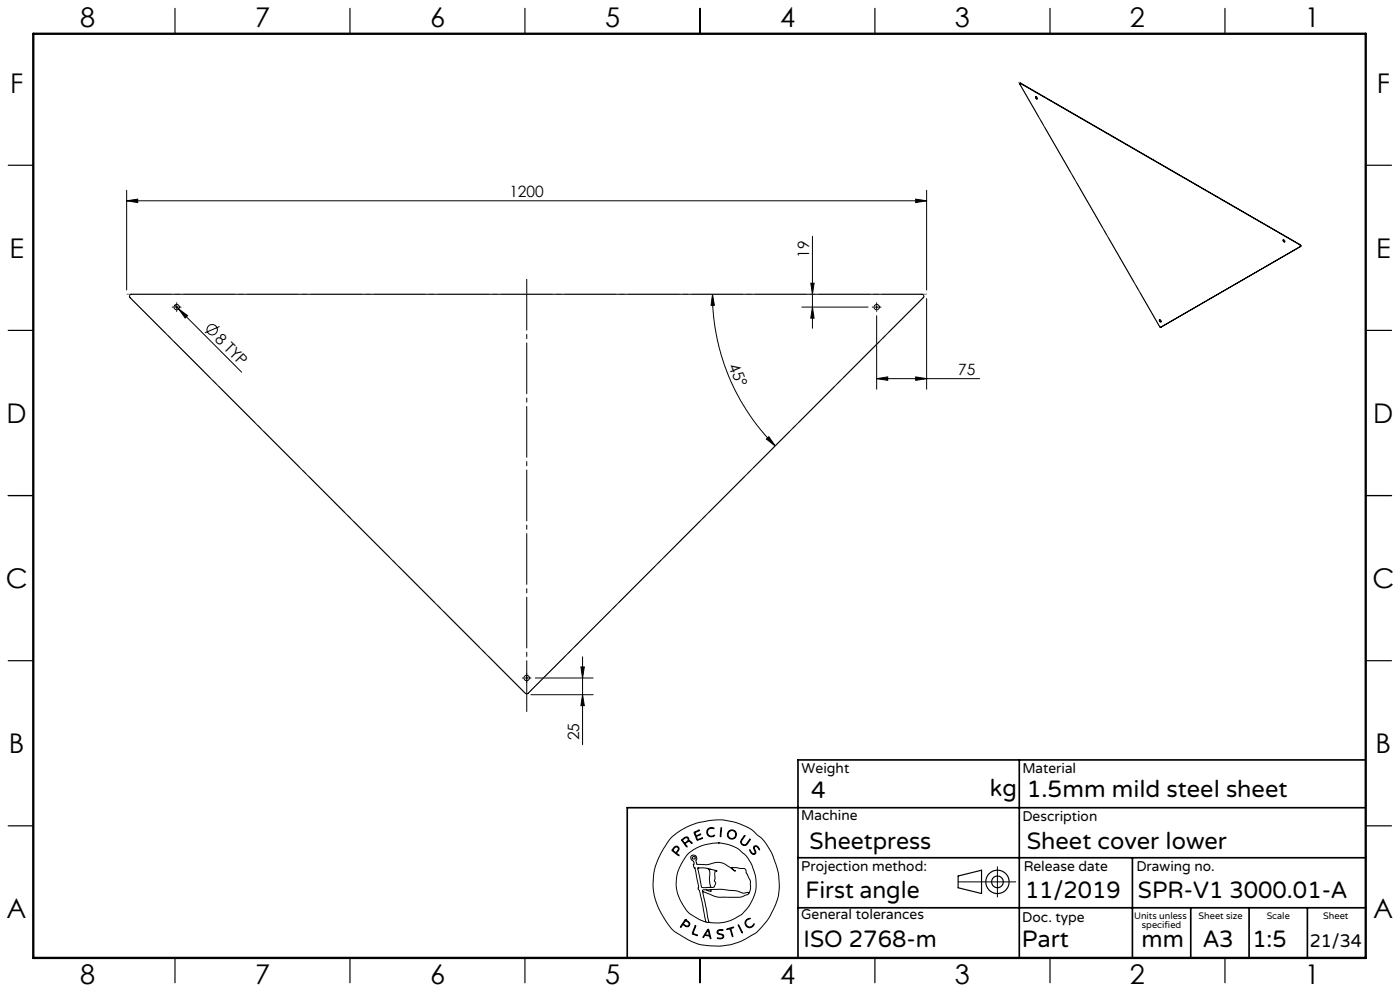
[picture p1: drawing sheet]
<svg xmlns="http://www.w3.org/2000/svg" width="420mm" height="297mm" viewBox="0 0 420 297" stroke-linecap="round" stroke-linejoin="round" font-family="sans-serif">
<g fill="none" stroke="#000" stroke-width=".3">
<path d="M306.1 25h-.2l.1 .3 41.9 72.6 .3 .2M306.1 25l83.9 48.4M306.2 24.9l-.2 .1M306.2 24.9l-.1 .1M306.2 24.9l83.9 48.4M310.7 29l.4 .2a.26 .26 0 0 1 .1 .3 .26 .26 0 0 1-.3 .1zM310.8 29v.3l.4 .3M38 57v29.9M274.7 59.7l3.3 .5-3.3 .5zM278 57v29.9M38 60.2l3.3-.5v1zM38 60.2h240"/>
<path d="M243.7 70.8v27.6M385 71.9l.3 .1a.25 .25 0 0 1 .2 .4 .25 .25 0 0 1-.4 .1zM385 71.8l.1 .4 .3 .3M390 73.4l.2 .4M390.1 73.3l.1 .5M390.1 73.3l-.1 .1M390.2 73.8l-42 24.3M39 88.4l.4-.2h237.1a.6 .6 0 0 1 .6 .4 .6 .6 0 0 1-.1 .6l-118.6 118.6-.4 .2-.3-.1-118.7-118.7-.2-.5zM51.7 92h.3M52.4 91.5l1.2 1.1M52.5 92h1M53 90.7v.3"/>
<path d="M53 91.5v1.1M53 93.1v.2M53.6 92.6l2.7 2-.7 .7zM53.6 92.6l18.9 18.9M54 92h.3M65.9 97.9l-4.4 1.9M213.7 88.2l.6 3.3h-1zM213.7 88.2a64.1 64.1 0 0 0 18.9 45.4M240.6 92h19.8M243.2 84.9h1l-.5 3.3zM243.7 92l.5 3.4h-1zM261.7 92h.3"/>
<path d="M262.5 92h1M263 94.6v22.1M263 90.7v.3M263 91.5v1.1M263 93.1v.2M264 92h.3M278 89.5v27.2M347.8 95.8l.4 .2a.26 .26 0 0 1 .2 .4 .26 .26 0 0 1-.4 0zM347.9 95.8v.4l.4 .2M348.3 98l-.1 .1M263 113.5l3.3-.5v1zM263 113.5h30.9"/>
<path d="M274.7 113l3.3 .5-3.3 .5zM229.9 131.6l.7-.7 2 2.7zM174.3 199.9h1l-.5 3.3zM174.8 196.8v26.4M156.7 203.2h.3M157.5 203.2h1M158 201.9v.3M158 202.7v1M158 204.2v.3M159 203.2h.3M159.3 208.2h18.6M160.6 203.2h17.3"/>
<path d="M174.8 208.2l.5 3.3h-1zM201.3 251.1l2.8-2.2 4.5-2.1 4.8-1 3.2-.1 3.7 .7 3.3 1.2 2 1.1 2.8 2.4 1.5 1.8 1.8 3.2 1.8 5.3 .3 3.5-.2 3-.8 2.8-1.7 3.7-1.8 2.5a16.5 16.5 0 0 1-6.7 5l-3.3 1.2-2.9 .4h-3.4l-2.9-.4-3.7-1.5-3.8-2.3-1.1-.9-1.2-1.6-2.3-3.7-1.2-2.8-.6-2.2-.3-3.1 .3-3.5 .9-3.2 2-4zM202 254.1l.7-.5 .6 .1 .4 .6-.1 .6a.64 .64 0 0 0-.3 1.1l.4 .5-1.7-1.2a.52 .52 0 0 1-.4-.5 .52 .52 0 0 1 .4-.6zM202.4 254l.4-.2 .5 .1 .2 .5-.2 .4a.73 .73 0 0 1-.7 .6 .73 .73 0 0 1-.7-.7zM204.5 251.6l1.1-.7h.6l.4 .3 .1 .8 .6 .2 .3 .5-.8-.5-.6 .2a.61 .61 0 0 0-.6 .5 .61 .61 0 0 0 .5 .7l-.1 .3-1.5-2zM204.8 251.7l.8-.6h.6l.2 .6-.5 .6a.52 .52 0 0 1-.6 .3 .52 .52 0 0 1-.4-.5zM208.2 249.4l1.7-.6-1 .5a.57 .57 0 0 0-.2 .9 .57 .57 0 0 0 .9 0l.6-.2-.8 .5a.46 .46 0 0 0-.5 .4 .46 .46 0 0 0 .3 .5l.1 .2 1.5-.5-1.7 .7zM212.3 248.5l.8-.5 1 .2 .1 .2-.9-.2-.7 .3-.3 .5v.7l.1 .4 .6 .4 1.3-.2a.53 .53 0 0 1-.3 .5 .53 .53 0 0 1-.5 0l-.9-.2-.4-.4-.2-1zM215.5 252.6l2.7 .4 3 1.2 2.3 1.9 .9 1.2 1.3 2.2 1.1 3.8-.1 3.5-.8 2.5a11.7 11.7 0 0 1-8.9 7.2l-2.6 .1-1.7-.2M215.5 252.6l-4.1 .6-3.4 1.5-2.1 1.8-2.1 3.5-.5 1.4-.4 2 .1 3 .9 2.9 2 3.4a9.1 9.1 0 0 0 4 2.9l1.9 .8M215.5 252.6h.1M216.3 248.1h.2v.6l-.2 1.9-.2 .2z"/>
<path d="M223.3 250.5l.1-.1 .1 .2-1.1 1.6 .2 .7 .7 .3a3.3 3.3 0 0 0 1.7-1.7v.2l-1 1.5-.4 .2-.7-.1-.6-.5-.1-.6zM224.9 254.7l.7 .9 .5 .3 .4-.3-.4-1.4 .2-.6h.9l.7 1-.1 .1-.9-1-.5 .1-.1 .4 .5 1.4-.6 .5-.9-.5zM299.2 259.8v9M205.6 275.6l-1.4 2-.1 .2h.2a.69 .69 0 0 1 .6-.6 .69 .69 0 0 1 .8 .4l.9 .1 .3-.9-1.3-1.2M205.6 275.6h.1M205.6 275.9l-.3 .5M205.7 275.9l1 .9-.1 .6-.6 .1a.7 .7 0 0 1-.9-.9l.2-.2M205.7 275.9h.1M208.5 277.5l.2-.1v.2l-.5 1.4a.56 .56 0 0 0-.2 .7 .56 .56 0 0 0 .7 .3l.5 .4-1.6-.6zM209.3 260.2l2.3-.1 3.1 .8 .4 .3a.35 .35 0 0 0-.5-.2 .35 .35 0 0 0-.1 .5v1.8l-.2 .7 .4 .8-.4 1-.5 .2h-2.6a.85 .85 0 0 1-.8-.2 .85 .85 0 0 1-.1-.9zM209.4 260.1h.1M210.8 267.2l1.9 9.2"/>
<path d="M210.8 267.2l3.7 1.5 1.3 .2h6.3l2.1-.8 .4-.3M211.8 276.4h.9M211.9 266.7h-1.1v.5M212.1 260.2a2.12 2.12 0 0 1 .8 2.7v1.9l.3 .9-.3 .2M212.3 278.6l.1-.1a4.3 4.3 0 0 1 .9 2.6v.2h-.2a.74 .74 0 0 0-.8-.8l-.2-.1a.82 .82 0 0 0-1.1 .6l-.1-.3zM212.3 278.9l.4 .9a.4 .4 0 0 1-.1 .6 .4 .4 0 0 1-.6-.2l-.4-.1zM212.4 278.9h.1M212.7 276.4h.1M213 260.6h.1M213.3 266.6l3.2-.1 4.2 .4 2.3 .8 1.1-.2a.3 .3 0 0 1 .4-.1 .3 .3 0 0 1 .1 .4M213.3 266.6v.6l-1.4-.5M213.3 266.6l-1.4 .1"/>
<path d="M215.3 278.9l.6-.3 1 .1v.2h-1.4l-.2 .6 .3 .2 1.4 .5 .1 .5-.2 .4-.6 .3-1.1-.2h1.1l.6-.5-.3-.5-1.4-.5-.1-.4zM218 278.4l2.1-.5-.8 .4 .5 2.4-.8-2.3-.8 .2zM221.5 277.2l1.2 2.2v.2zM221.5 277.1h.1M224 275.6l.7-.4 .3 .1-.8 .4-.4 .6v.6l.5 .7 .9 .2 .9-.9a.41 .41 0 0 1 .1 .5 .41 .41 0 0 1-.4 .2l-1 .5-.9-.5-.4-1.1zM224.6 267.8l.5-1.4v-2.3l-1.7-3.8-3.9-.3 .3 .5 .8 .6h-.1l-3.1-2.2-1.7-.5-3.6 .7-3-.1-.3-.9 .3-.8-.3-.7-.6-.3-.7 .1-.3 .4v.4l1 1.1-.1 1.4 .4 .5 1.1 5.4-.2 .8 .4 .4 .3 1.1 1.7 8.5M287.4 264.3h17.3"/>
<circle cx="53" cy="92.1" r=".8"/>
<circle cx="63.7" cy="98.8" r="1.56"/>
<circle cx="263" cy="92.1" r=".8"/>
<circle cx="158" cy="203.2" r=".81"/>
<circle cx="208.1" cy="257.1" r=".44"/>
<circle cx="219.5" cy="250.1" r="1.17"/>
<circle cx="219.6" cy="250.1" r="1.38"/>
</g>
<g fill="none" stroke="#000" stroke-width=".35">
<path d="M52.5 2.5v7.5M105 2.5v7.5M157.5 2.5v7.5M210 2.5v7.5M262.5 2.5v7.5M315 2.5v7.5M367.5 2.5v7.5M2.5 49.5h7.5M410 49.5h7.5M2.5 99h7.5M410 99h7.5M2.5 148.5h7.5"/>
<path d="M410 148.5h7.5M2.5 198h7.5M410 198h7.5M2.5 247.5h7.5M410 247.5h7.5M287.4 262.5l7.1-1.7v7l-7.1-1.7zM52.5 287v7.5M105 287v7.5M157.5 287v7.5M210 287v7.5M262.5 287v7.5M315 287v7.5"/>
<path d="M367.5 287v7.5"/>
<circle cx="299.2" cy="264.3" r="3.5"/>
<circle cx="299.2" cy="264.3" r="1.75"/>
</g>
<path d="M305.8 227.7v59.2M409.7 227.7h-170.3v59.2M239.4 257.1h170.3M339.7 257.1v29.9M409.7 242.1h-221.5v45M239.4 272.1h170.3M357.2 272.1v14.8M374.7 272.1v14.8M392.2 272.1v14.8" fill="none" stroke="#000" stroke-width=".5"/>
<path d="M10 10.1h399.7v277h-399.7z" fill="none" stroke="#000" stroke-width=".7"/>
<path d="M158 214.1v-131.2" fill="none" stroke="#000" stroke-width=".3" stroke-dasharray="15.2 1.3 1.3 1.3" stroke-dashoffset="-.9"/>
<path d="M38 88.2l120 120M158 208.2l120-120" fill="none" stroke="#808080" stroke-width=".3" stroke-dasharray="15.2 1.3 1.3 1.3" stroke-dashoffset="-1"/>
<path d="M278 88.2h-240" fill="none" stroke="#808080" stroke-width=".3" stroke-dasharray="15.2 1.3 1.3 1.3" stroke-dashoffset="1.9"/>
<path d="M305.6 24.7l42.5 73.5" fill="none" stroke="#808080" stroke-width=".3" stroke-dasharray="15.2 1.3 1.3 1.3" stroke-dashoffset="3.3"/>
<path d="M348.1 98.2l42.4-24.5" fill="none" stroke="#808080" stroke-width=".3" stroke-dasharray="15.2 1.3 1.3 1.3" stroke-dashoffset="2.2"/>
<path d="M390.5 73.7l-84.9-49" fill="none" stroke="#808080" stroke-width=".3" stroke-dasharray="15.2 1.3 1.3 1.3" stroke-dashoffset="6.3"/>
<g fill="#000">
<path d="M53.6 92.6l2.7 2-.7 .7z"/>
<path d="M38 60.2l3.3-.5v1zM274.7 59.7l3.3 .5-3.3 .5z"/>
<path d="M213.7 88.2l.6 3.3h-1zM229.9 131.6l.7-.7 2 2.7z"/>
<path d="M263 113.5l3.3-.5v1zM274.7 113l3.3 .5-3.3 .5z"/>
<path d="M174.8 208.2l.5 3.3h-1zM174.3 199.9h1l-.5 3.3zM243.7 92l.5 3.4h-1zM243.2 84.9h1l-.5 3.3z"/>
</g>
<g font-size="8.1">
<text x="24" y="8">8</text>
<text x="76.5" y="8">7</text>
<text x="129" y="8">6</text>
<text x="181.5" y="8">5</text>
<text x="234" y="8">4</text>
<text x="286.5" y="8">3</text>
<text x="339" y="8">2</text>
<text x="391.5" y="8">1</text>
<text x="3" y="27.7">F</text>
<text x="413" y="27.7">F</text>
<text x="2.8" y="77.2">E</text>
<text x="412.8" y="77.2">E</text>
<text x="2" y="126.7">D</text>
<text x="412" y="126.7">D</text>
<text x="1.7" y="176.2">C</text>
<text x="411.7" y="176.2">C</text>
<text x="2.7" y="225.7">B</text>
<text x="412.7" y="225.7">B</text>
<text x="2" y="275.2">A</text>
<text x="412" y="275.2">A</text>
<text x="24" y="295">8</text>
<text x="76.5" y="295">7</text>
<text x="129" y="295">6</text>
<text x="181.5" y="295">5</text>
<text x="234" y="295">4</text>
<text x="286.5" y="295">3</text>
<text x="339" y="295">2</text>
<text x="391.5" y="295">1</text>
</g>
<g font-size="7.1">
<text x="243.3" y="239.1">4</text>
<text x="297" y="238.5">kg</text>
<text x="308" y="239">1.5mm mild steel sheet</text>
<text x="242.9" y="254.4">Sheetpress</text>
<text x="308" y="254.4">Sheet cover lower</text>
<text x="241.6" y="269.2">First angle</text>
<text x="307.5" y="269.2">11/2019</text>
<text x="341.4" y="269.2">SPR-V1 3000.01-A</text>
<text x="241.1" y="283.7">ISO 2768-m</text>
<text x="306.6" y="283.9">Part</text>
<text x="342.5" y="283.9">mm</text>
<text x="360.9" y="283.9">A3</text>
<text x="375.7" y="283.9">1:5</text>
</g>
<text font-size="5.4" x="392.9" y="283.8">21/34</text>
<g font-size="4.7">
<text x="152.8" y="59.2">1200</text>
<text x="242.7" y="77.3" transform="rotate(-90 242.7 77.3)">19</text>
<text x="64.3" y="101.8" transform="rotate(45 64.3 101.8)">8 TYP</text>
<text x="218.5" y="109.8" transform="rotate(67 218.5 109.8)">45°</text>
<text x="287.4" y="112.4">75</text>
<text x="173.8" y="221.9" transform="rotate(-90 173.8 221.9)">25</text>
</g>
<g font-size="4.2">
<text x="240.5" y="231.7">Weight</text>
<text x="306.7" y="231.7">Material</text>
<text x="240.4" y="245.9">Machine</text>
<text x="306.7" y="246.1">Description</text>
<text x="240.4" y="261.1">Projection method:</text>
<text x="307.1" y="261">Release date</text>
<text x="340.9" y="261">Drawing no.</text>
<text x="240.4" y="275.6">General tolerances</text>
<text x="306.7" y="276.3">Doc. type</text>
</g>
<g font-size="2.8">
<text x="340.2" y="275.3">Units unless</text>
<text x="359.6" y="275.3">Sheet size</text>
<text x="380" y="275.3">Scale</text>
<text x="396.9" y="275.3">Sheet</text>
<text x="342.6" y="278.2">specified</text>
</g>
</svg>
